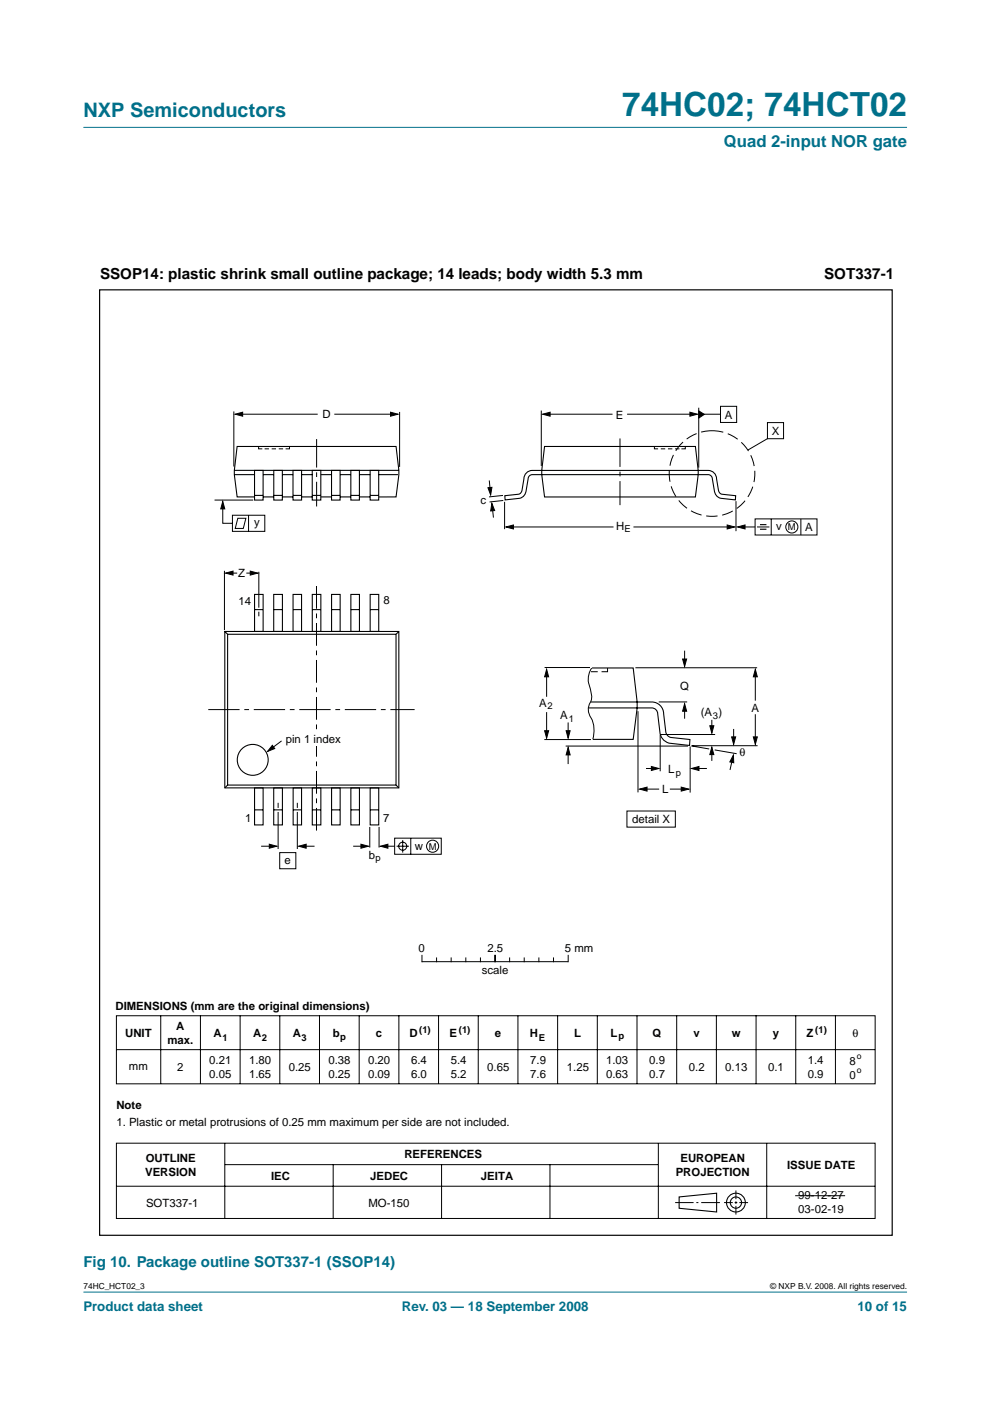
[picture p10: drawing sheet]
<svg xmlns="http://www.w3.org/2000/svg" width="210mm" height="297mm" viewBox="0 0 210 297" stroke-linecap="round" stroke-linejoin="round" font-family="sans-serif">
<g fill="#00708a" stroke="#00708a" stroke-width=".21">
<path d="M17.7 273.9h174.6z"/>
<path d="M17.7 27h174.6z"/>
</g>
<g fill="none" stroke="#000" stroke-width=".21">
<path d="M49.6 87.2v11.7M50.8 87.8h16.6M54.8 94.7v.5h.8M56.1 95.2h.9M57.6 95.2h.9M59.1 95.2h.9M61.4 94.7v.5h-.8M70.9 87.8h12.6M84.7 87.3v11.7M114.8 87v11.8M115.8 87.8h14.1M133 87.8h14.1"/>
<path d="M138.8 94.7v.5h.7M140.1 95.2h.9M141.6 95.2h.9M143.1 95.2h1M145.3 94.7v.5h-.8M148.1 86.4v12.7M148.7 87.8h4M152.8 86.1h3.4v3.5h-3.4zM162.7 89.6h3.4v3.4h-3.4zM162.7 93l-4.1 2.4M45.5 106h8.2M47.2 106.9v4h2.1"/>
<path d="M49.3 109.2h6.8v3.5h-6.8zM50.4 109.9h1.7l-.5 2.1h-1.7zM52.7 109.2v3.5M103.7 101.9l.3 2.5M104.4 107.3l.2 2.4M106.6 105l-2.9 .4M106.7 106.1l-2.9 .3M107 106.4v5.8M108.1 111.7h22M134.3 111.7h20.5M156 106.3v6.3M157.3 111.7h2.8"/>
<path d="M160.1 110h13.1v3.4h-13.1zM160.5 111.7h2.6M163.5 110v3.4M169.8 110v3.4M47.6 121v12.6M48.4 121.5h1.9M52.2 121.5h1.8M54.9 121.2v7.6M54.9 129.7v1M145.2 138v2.3M115.4 156.8h9.9M115.5 141.5h9.6"/>
<path d="M115.9 142.4v5.3M115.9 151v4.8M119.9 158.2h26M120.5 153.2v2.8M120.5 159.4v2.6M125.3 142.4h1.4M125.5 141.7a4.5 4.5 0 0 0-.3 4.6l.2 .6a3 3 0 0 1-.5 2.6 3.6 3.6 0 0 0 .7 3.3l.3 1.9-.2 2M128.8 141.6v.8h-1.3M134.7 141.6h25.8M135.3 150.8v17.2M139.7 148.8h6M140 155.7h11.6"/>
<path d="M140 155.8v7.7M145.2 149.9v2.5M146.3 158.3v9.7M146.5 158.1l3.9 .7M146.7 158.1h13.9M150.9 152.6v1.9M150.9 159.4v1.9M151.5 159l4.7 .8M155.5 154.6v2.5M160.1 142.8v5.8M160.1 151.4v5.5M55.4 179.4h2.5"/>
<path d="M59 170.2v1.1M59 172.1v7.9M63 170.2v1.1M63 172.1v7.9M64.1 179.4h2.6M74.9 179.4h2.5M78.4 175.3v4.4M80.4 175.3v4.4M81.5 179.4h2.2M83.7 177.7h9.9v3.4h-9.9zM84.1 179.4h2.6M85.4 178.1v2.7"/>
<path d="M87.1 177.7v3.4M132.9 171.9h10.3v3.5h-10.3zM136.4 167.3h3.4M137 162.9h1.8M142 167.3h3.2M147.5 162.9h2.4M155.3 160.7l-.5 2.6M59.3 180.8h3.4v3.4h-3.4zM24.7 215.4h160.9v14.4h-160.9zM34.1 215.4v14.4M42.5 215.4v14.4M50.9 215.4v14.4"/>
<path d="M59.3 215.4v14.4M67.7 215.4v14.4M76.2 215.4v14.4M84.6 215.3v14.5M93 215.4v14.4M101.4 215.4v14.4M109.8 215.4v14.4M118.2 215.4v14.4M126.6 215.4v14.4M135.1 215.4v14.4M143.5 215.4v14.4M151.9 215.4v14.4"/>
<path d="M160.3 215.3v14.5M168.7 215.4v14.4M177.1 215.4v14.4M24.7 222.5h160.8M24.7 242.4h160.8v15.9h-160.8zM24.7 251.5h160.8M47.7 242.4v15.9M47.7 246.9h91.8M70.6 246.9v11.4M93.6 246.9v11.4M116.6 246.9v11.4M139.6 242.4v15.9"/>
<path d="M143.1 255h4M147.6 255h.5M148.7 255h3.9M153.5 255h1.9M155.8 255h.5M156 252.4v1.8M156 254.7v.5M156 255.7v1.8M156.8 255h1.8M162.6 242.4v15.9"/>
<circle cx="167.9" cy="111.7" r="1.28"/>
<circle cx="85.4" cy="179.4" r=".85"/>
<circle cx="91.7" cy="179.4" r="1.28"/>
</g>
<g fill="none" stroke="#000" stroke-width=".23">
<path d="M49.7 99.7h34.9M54 99.7h1.8v6.3h-1.8zM58 99.7h1.9v6.3h-1.9zM62.1 99.7h1.8v6.3h-1.8zM66.2 99.7h1.8v6.3h-1.8zM70.3 99.7h1.8v6.3h-1.8zM74.4 99.7h1.8v6.3h-1.8zM78.5 99.7h1.8v6.3h-1.8zM114.9 99.7h35.2a1.79 1.79 0 0 1 1.8 1.8l.4 2.5a.96 .96 0 0 0 .8 .8l2.9 .3-.1 .9-3.1-.4a1.81 1.81 0 0 1-1.4-1.7l-.4-2.4a.89 .89 0 0 0-.9-.9h-35.2M115 99.7h-2.1a1.79 1.79 0 0 0-1.8 1.8l-.4 2.5a.96 .96 0 0 1-.7 .8l-3 .3 .1 .9 3.1-.4a1.81 1.81 0 0 0 1.4-1.7l.4-2.4a.89 .89 0 0 1 .9-.9h2.1M115.5 94.7h31.9l.6 5-.6 5.7h-31.9l-.6-4.8zM49.7 100.6h4.3"/>
<path d="M54 105h1.8M54 105.4h-3.7l-.6-4.8 .6-5.9h33.7l.6 5-.6 5.7h-3.6M55.8 100.6h2.3M55.8 105.4h2.3M58 105h1.9M59.9 100.6h2.2M59.9 105.4h2.2M62.1 105h1.8M63.9 100.6h2.3M63.9 105.4h2.3M66.2 105h1.8M68 100.6h2.3"/>
<path d="M68 105.4h2.3M70.3 105h1.8M72.1 100.6h2.3M72.1 105.4h2.3M74.4 105h1.8M76.2 100.6h2.3M76.2 105.4h2.3M78.5 105h1.8M80.3 100.6h4.1M47.7 133.9h36.9v33.1h-36.9zM47.7 133.9l.6 .6M48.3 134.5h35.7v32h-35.7z"/>
<path d="M54 126h1.8v7.9h-1.8zM54 129.3h1.8M58 126h1.9v7.9h-1.9zM58.1 129.3h1.7M62.1 126h1.8v7.9h-1.8zM62.2 129.3h1.7M66.2 126h1.8v7.9h-1.8zM66.2 129.3h1.8M70.3 126h1.8v7.9h-1.8zM70.3 129.3h1.8M74.4 126h1.8v7.9h-1.8zM74.4 129.3h1.8"/>
<path d="M78.5 126h1.8v7.9h-1.8zM78.5 129.3h1.8M84.6 133.9l-.6 .6M125.3 148.8h12.9a2.52 2.52 0 0 1 2.5 2.6l.5 3.8a1.44 1.44 0 0 0 1 1.1l4.1 .5-.1 1.2-4.4-.4a2.66 2.66 0 0 1-1.9-2.5l-.5-3.7a1.26 1.26 0 0 0-1.2-1.3h-13.4M125.5 141.6h8.8l.8 7.2v1.3l-.8 6.7h-8.6M48.3 166.5l-.6 .5M54 167h1.8v7.9h-1.8zM54 171.7h1.8M58 167h1.9v7.9h-1.9zM58.1 171.7h1.7M62.2 167h1.7v7.9h-1.7zM62.2 171.7h1.7"/>
<path d="M66.2 167h1.8v7.9h-1.8zM66.2 171.7h1.8M70.3 167h1.8v7.9h-1.8zM70.3 171.7h1.8M74.4 167h1.8v7.9h-1.8zM74.4 171.7h1.8M78.5 167h1.8v7.9h-1.8zM78.5 171.7h1.8M84 166.5l.6 .5M144 253.8l7.9-.8v4l-7.9-.8z"/>
<circle cx="53.6" cy="161.1" r="3.3"/>
<circle cx="156" cy="255" r="1.99"/>
<circle cx="156" cy="255" r="1.2"/>
</g>
<g fill="#000" stroke="#000" stroke-width=".21">
<path d="M49.9 87.8l1.6-.4v.8zM82.8 87.4l1.6 .4-1.6 .4zM115.1 87.8l1.5-.4v.8zM146.3 87.4l1.6 .4-1.6 .4zM148.2 87.1l1.1 .8-1.1 .7zM47.2 106.3l.5 1.6h-.9zM103.5 103.4l.8-.1-.3 1.6zM104.3 106.7l.6 1.5-.9 .1zM107.3 111.7l1.6-.4v.9zM154.2 111.3l1.6 .4-1.6 .5zM156.4 111.7l1.6-.4v.9zM47.8 121.5l1.6-.4v.8z"/>
<path d="M53.1 121.1l1.5 .4-1.5 .4zM144.7 139.7h.9l-.4 1.6zM115.9 141.9l.4 1.6h-.8zM115.5 154.9h.8l-.4 1.6zM120 154.9h.9l-.4 1.6zM145.2 149.2l.4 1.6h-.9zM150.9 158.4l.4 1.6h-.8zM150.5 153.9h.8l-.4 1.6zM155.1 156.2h.9l-.5 1.6zM160.1 141.9l.5 1.6h-.9zM159.7 156.2h.9l-.5 1.6zM57.1 179l1.6 .4-1.6 .4z"/>
<path d="M63.3 179.4l1.6-.4v.8zM76.5 179l1.6 .4-1.6 .4zM80.7 179.4l1.5-.4v.8zM120.5 158.5l.4 1.6h-.9zM135.6 167.3l1.6-.4v.8zM138.1 162.5l1.6 .4-1.6 .5zM144.4 166.9l1.6 .4-1.6 .4zM146.6 162.9l1.6-.4v.9zM155.5 160.1l.1 1.6-.9-.2z"/>
</g>
<path d="M161.1 111.2h1.4M161.1 112.2h1.4" fill="none" stroke="#000" stroke-width=".24"/>
<circle cx="151" cy="100.4" r="9.1" fill="none" stroke="#000" stroke-width=".21" stroke-dasharray="2.4 1" stroke-linecap="butt"/>
<path d="M67.1 124.2v51.9" fill="none" stroke="#000" stroke-width=".21" stroke-dasharray="4.8 1 1 1" stroke-linecap="butt"/>
<path d="M44.2 150.4h43.7" fill="none" stroke="#000" stroke-width=".21" stroke-dasharray="6.6 1 1 1" stroke-linecap="butt"/>
<path d="M67.1 93.1v14.3M131.5 93v14.1" fill="none" stroke="#000" stroke-width=".21" stroke-dasharray="6 1 1 1" stroke-linecap="butt"/>
<path d="M66.4 155.1h1.2v3.1h-1.2z" fill="#fff"/>
<g fill="none" stroke="#000" stroke-width=".21">
<path d="M59.7 157.1l-2.3 1.7M89.5 202.6v1.3M89.5 203.9h30.9M92.6 203.1v.8M95.7 203.1v.8M98.8 203.1v.8M101.9 203.1v.8M105 202.6v1.3M108.1 203.1v.8M111.1 203.1v.8M114.3 203.1v.8M117.4 203.1v.8"/>
<path d="M120.5 202.6v1.3M168.6 253.5h10.6"/>
</g>
<path d="M57.7 158l.5 .7-1.5 .6z" fill="#000" stroke="#000" stroke-width=".21"/>
<path d="M21.1 61.5h168.1v200.4h-168.1z" fill="none" stroke="#000" stroke-width=".25"/>
<text font-size="7.1" fill="#00708a" x="131.9" y="24.7">74HC02; 74HCT02</text>
<text font-size="4.2" fill="#00708a" x="17.7" y="24.9">NXP Semiconductors</text>
<text font-size="3.5" fill="#00708a" x="153.5" y="31.1">Quad 2-input NOR gate</text>
<g font-size="3.2">
<text x="21.2" y="59.1">SSOP14: plastic shrink small outline package; 14 leads; body width 5.3 mm</text>
<text x="174.7" y="59.1">SOT337-1</text>
</g>
<text font-size="3.2" fill="#00708a" x="17.7" y="268.7">Fig 10. Package outline SOT337-1 (SSOP14)</text>
<g font-size="2.8" fill="#00708a">
<text x="17.7" y="278">Product data sheet</text>
<text x="85.2" y="278">Rev. 03 — 18 September 2008</text>
<text x="181.8" y="278">10 of 15</text>
</g>
<g font-size="2.4">
<text x="68.4" y="88.7">D</text>
<text x="130.6" y="88.7">E</text>
<text x="153.7" y="88.7">A</text>
<text x="163.6" y="92.2">X</text>
<text x="101.9" y="106.8">c</text>
<text x="53.9" y="111.5">y</text>
<text x="130.6" y="112.3">H</text>
<text x="164.6" y="112.4">v</text>
<text x="170.7" y="112.6">A</text>
<text x="50.5" y="122.3">Z</text>
<text x="50.6" y="128.2">14</text>
<text x="81.3" y="128.1">8</text>
<text x="114.3" y="149.9">A</text>
<text x="144.2" y="146.2">Q</text>
<text x="118.8" y="152.5">A</text>
<text x="148.6" y="151.9">(A )</text>
<text x="159.3" y="151">A</text>
<text x="60.6" y="157.5">pin 1 index</text>
<text x="156.8" y="160.4">θ</text>
<text x="141.7" y="163.9">L</text>
<text x="140.4" y="168.2">L</text>
<text x="52" y="174.3">1</text>
<text x="81.2" y="174.2">7</text>
<text x="134" y="174.5">detail X</text>
<text x="60.3" y="183.2">e</text>
<text x="78.2" y="182">b</text>
<text x="88" y="180.1">w</text>
<text x="88.8" y="201.8">0</text>
<text x="103.3" y="201.8">2.5</text>
<text x="119.8" y="201.8">5 mm</text>
<text x="102.2" y="206.6">scale</text>
<text x="24.5" y="214.2">DIMENSIONS (mm are the original dimensions)</text>
<text x="26.5" y="219.9">UNIT</text>
<text x="35.5" y="221.3">max.</text>
<text x="37.4" y="218.4">A</text>
<text x="45.3" y="219.9">A</text>
<text x="53.7" y="219.9">A</text>
<text x="62.1" y="219.9">A</text>
<text x="70.5" y="219.9">b</text>
<text x="79.7" y="219.9">c</text>
<text x="86.8" y="219.9">D</text>
<text x="95.3" y="219.9">E</text>
<text x="104.9" y="219.9">e</text>
<text x="112.4" y="219.9">H</text>
<text x="121.7" y="219.9">L</text>
<text x="129.5" y="219.9">L</text>
<text x="138.3" y="219.9">Q</text>
<text x="147" y="219.9">v</text>
<text x="155.2" y="219.9">w</text>
<text x="163.9" y="219.9">y</text>
<text x="171" y="219.9">Z</text>
<text x="180.7" y="219.9">θ</text>
<text x="27.3" y="226.8">mm</text>
<text x="37.6" y="227">2</text>
<text x="44.4" y="225.6">0.21</text>
<text x="52.8" y="225.6">1.80</text>
<text x="61.2" y="227.1">0.25</text>
<text x="69.6" y="225.6">0.38</text>
<text x="78.1" y="225.6">0.20</text>
<text x="87.1" y="225.6">6.4</text>
<text x="95.6" y="225.6">5.4</text>
<text x="103.3" y="227.1">0.65</text>
<text x="112.4" y="225.6">7.9</text>
<text x="120.2" y="227.1">1.25</text>
<text x="128.5" y="225.6">1.03</text>
<text x="137.7" y="225.6">0.9</text>
<text x="146.1" y="227.1">0.2</text>
<text x="153.8" y="227">0.13</text>
<text x="162.8" y="227">0.1</text>
<text x="171.3" y="225.6">1.4</text>
<text x="180.1" y="225.8">8</text>
<text x="44.4" y="228.5">0.05</text>
<text x="52.8" y="228.5">1.65</text>
<text x="69.6" y="228.5">0.25</text>
<text x="78.1" y="228.5">0.09</text>
<text x="87.1" y="228.5">6.0</text>
<text x="95.6" y="228.5">5.2</text>
<text x="112.4" y="228.5">7.6</text>
<text x="128.5" y="228.5">0.63</text>
<text x="137.7" y="228.5">0.7</text>
<text x="171.3" y="228.5">0.9</text>
<text x="180.1" y="228.7">0</text>
<text x="24.7" y="235.1">Note</text>
<text x="24.7" y="238.7">1. Plastic or metal protrusions of 0.25 mm maximum per side are not included.</text>
<text x="85.7" y="245.6">REFERENCES</text>
<text x="30.8" y="249.3">VERSION</text>
<text x="30.9" y="246.3">OUTLINE</text>
<text x="57.5" y="250.2">IEC</text>
<text x="78.5" y="250.2">JEDEC</text>
<text x="102" y="250.2">JEITA</text>
<text x="143.3" y="249.3">PROJECTION</text>
<text x="144.3" y="246.3">EUROPEAN</text>
<text x="166.9" y="247.8">ISSUE DATE</text>
<text x="31" y="255.8">SOT337-1</text>
<text x="78.1" y="255.8">MO-150</text>
<text x="169.3" y="254.3">99-12-27</text>
<text x="169.3" y="257.2">03-02-19</text>
</g>
<g font-size="2">
<text x="132.4" y="112.8">E</text>
<text x="167.1" y="112.4">M</text>
<text x="116.1" y="150.3">2</text>
<text x="120.6" y="153">1</text>
<text x="151.1" y="152.4">3</text>
<text x="143.3" y="164.4">p</text>
<text x="79.6" y="182.5">p</text>
<text x="90.9" y="180.1">M</text>
<text x="47.1" y="220.6">1</text>
<text x="55.5" y="220.6">2</text>
<text x="63.9" y="220.6">3</text>
<text x="72.1" y="220.5">p</text>
<text x="88.9" y="218.9">(1)</text>
<text x="97.3" y="218.9">(1)</text>
<text x="114.2" y="220.6">E</text>
<text x="131.2" y="220.3">p</text>
<text x="172.9" y="218.9">(1)</text>
</g>
<g font-size="1.8">
<text x="181.6" y="224.6">o</text>
<text x="181.6" y="227.5">o</text>
<text x="17.7" y="273.4">74HC_HCT02_3</text>
<text x="163.3" y="273.4">© NXP B.V. 2008. All rights reserved.</text>
</g>
</svg>
